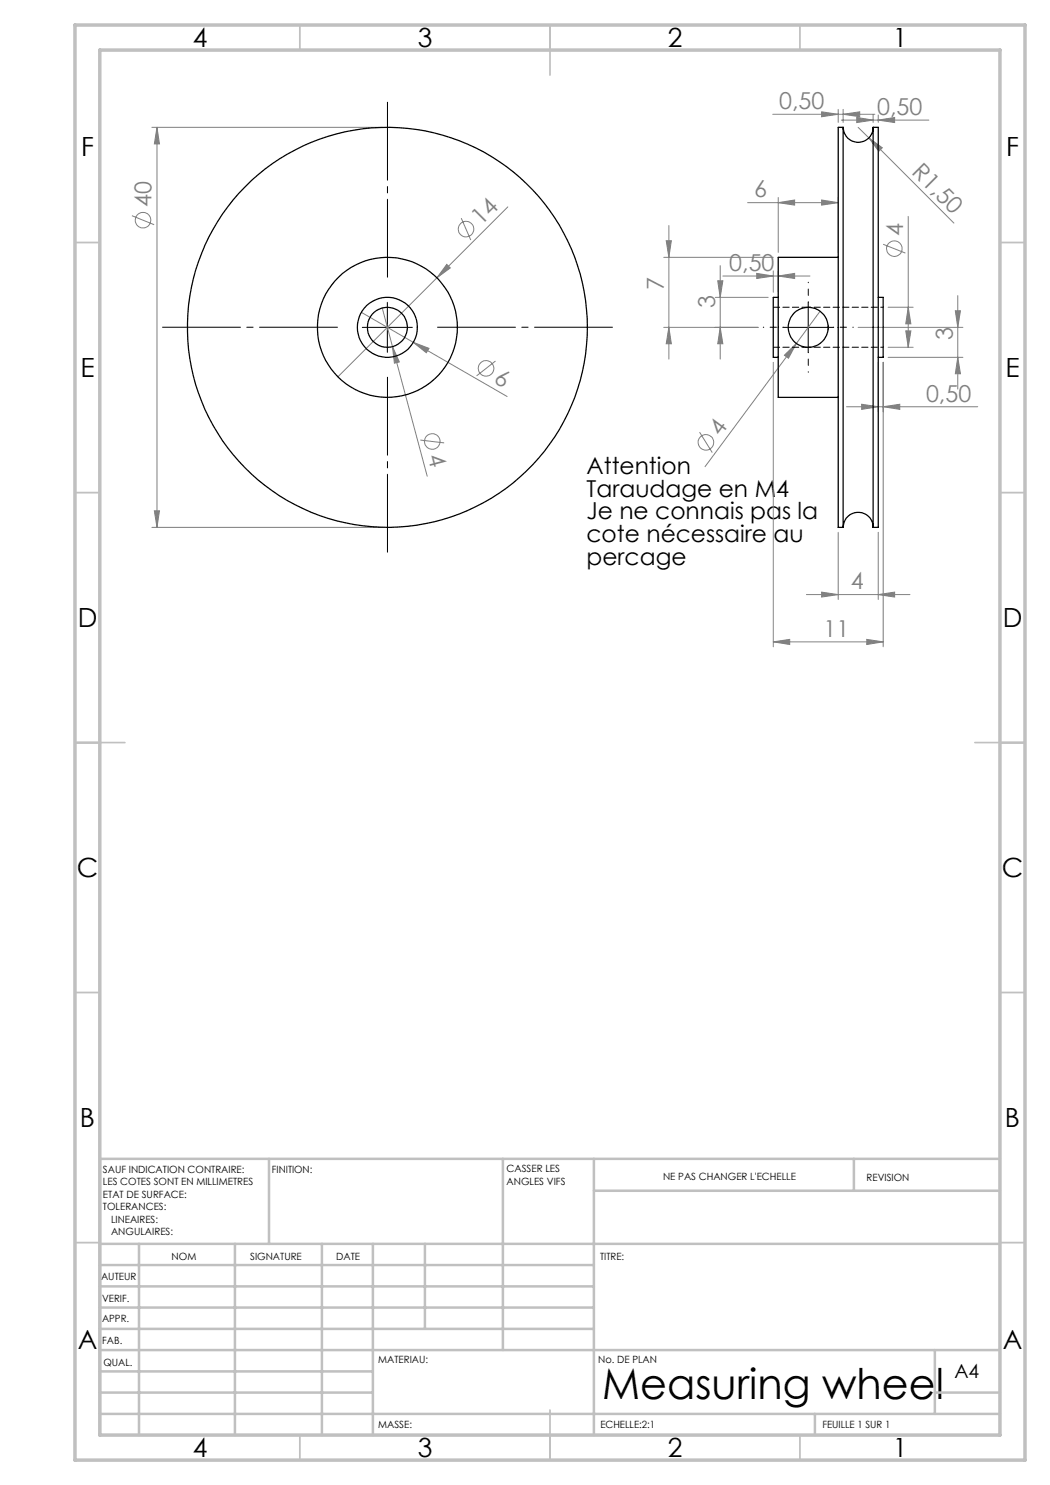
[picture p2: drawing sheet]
<svg xmlns="http://www.w3.org/2000/svg" width="210mm" height="297mm" viewBox="0 0 210 297" stroke-linecap="round" stroke-linejoin="round" font-family="sans-serif">
<g fill="none" stroke="#808080" stroke-width=".2">
<path d="M30.4 25.5h46.1M31.4 25.5l.5 3.3h-1zM31.4 25.5v80M154.6 22.9h20.4M155.6 39.5v11M164.3 22.4l3.3 .5-3.3 .5zM167.6 21.9v2.6M167.6 39.5v11M168.3 24h17.5M168.6 22.9l3.3-.5v1zM168.6 21.9v2.6M171.3 23.5l3.3 .5-3.3 .5z"/>
<path d="M171.6 25.5l2.2 2.1M173.8 27.6l2.7 2-.7 .7zM173.8 27.6l17 17M174.6 23v1.5M175.6 24l3.3-.5v1zM175.6 23v1.5M26.4 43.1l4.4 1.8M89.4 52.9l.7 .7-2.7 2zM92.3 43.6l1.9 4.4M101.6 41.4l-34 33.9M132.8 51.5h21.9M133.2 48.2h1.1l-.5 3.3z"/>
<path d="M133.8 45.1v26.7M143.1 59.5h10.5M143.5 56.2h1.1l-.6 3.3zM144 53.1v18.7M144.6 55.2h17.4M149.5 40.5h18.1M151.3 54.7l3.4 .5-3.4 .5zM154.7 54.2v4.3M155.6 55.2l3.3-.5v1zM155.6 40.5l3.3-.5v1zM155.6 54.2v4.3M164.3 40l3.3 .5-3.3 .5z"/>
<path d="M176.6 48.9l4.5 1.7M181.6 43.3v26.2M191.6 59.1v18.7M72.3 62.5l10.4 6M76.4 61.6l2.1 7.7M78.5 69.3l1.4 3.1-1 .2zM78.5 69.3l6.9 25.9M82.7 68.5l3.1 1.2-.5 .9zM82.7 68.5l18.7 10.8M99.1 72.2l-3.8 3M132.8 65.5h18.8M133.8 65.5l.5 3.3h-1.1z"/>
<path d="M144 65.5l.6 3.3h-1.1zM154.7 72.5v56.9M156.9 71l2.4-2.3-1.6 2.9zM159.3 68.7l-18.3 24.6M164 62.3l-4.7 6.4M171.6 65.5h21M175.6 72.5v9.9M176.6 72.5v56.9M177.6 71.5h15M177.6 61.5h5M177.6 69.5h5M181.2 66.2h1l-.6 3.3z"/>
<path d="M181.6 61.5l.6 3.3h-1zM191.1 62.2h1l-.5 3.3zM191.6 71.5l.5 3.3h-1zM84.1 88l4.7 .6M139.9 86.4l2.6 4.1M169.3 81.3h26.2M172.3 80.9l3.3 .4-3.3 .6zM176.6 81.3l3.4-.4v1zM30.4 105.5h46.1M30.9 102.2h1l-.5 3.3zM161.3 118.9h20.7M164.3 118.4l3.3 .5-3.3 .5z"/>
<path d="M167.6 106.5v13.4M175.6 118.9l3.3-.5v1zM175.6 106.5v13.4M154.7 128.4l3.2-.5v1zM154.7 128.4h21.9M173.4 127.9l3.2 .5-3.2 .5z"/>
<circle cx="28.6" cy="44" r="1.55"/>
<circle cx="93.2" cy="45.8" r="1.55"/>
<circle cx="178.9" cy="49.7" r="1.56"/>
<circle cx="97.2" cy="73.7" r="1.57"/>
<circle cx="86.5" cy="88.3" r="1.56"/>
<circle cx="141.2" cy="88.5" r="1.56"/>
</g>
<path d="M156.7 65.4h-4M161.7 60.4v-4M161.7 70.4v4M166.7 65.4h4" fill="none" stroke="#000" stroke-width=".2" stroke-dasharray="30.5 1.3 1.3 1.3" stroke-dashoffset="30.4"/>
<path d="M77.5 55.4v-35M67.5 65.4h-35M77.5 75.4v35M87.5 65.4h35" fill="none" stroke="#000" stroke-width=".2" stroke-dasharray="30.5 1.3 1.3 1.3" stroke-dashoffset="14.9"/>
<path d="M72.5 65.5h10M77.5 60.5v10M156.6 65.5h10.1M161.6 60.5v10" fill="none" stroke="#000" stroke-width=".2"/>
<g fill="none" stroke="#c0c0c0" stroke-width=".35">
<path d="M60 5v5M110 5v10M160 5v5M15 48.5h5M200 48.5h5M15 98.5h5M200 98.5h5M15 148.5h10M195 148.5h10M15 198.5h5M200 198.5h5M15 248.5h5"/>
<path d="M200 248.5h5M60 287v5M110 282v10M160 287v5"/>
</g>
<g fill="none" stroke="#c0c0c0" stroke-width=".5">
<path d="M53.8 231.8v17M100.6 231.8v38.2M118.8 231.8v55.2M118.8 238.2h81.2M170.8 231.8v6.4M200 231.8h-180v55.2M20 248.8h180M20 257.3h98.8M20 253h98.8M27.8 248.8v38.2M47 248.8v38.2M64.4 248.8v38.2"/>
<path d="M74.6 248.8v38.2M85 248.8v17M20 265.8h98.8M20 261.5h98.8M20 278.5h54.6M20 274.3h54.6M20 270h180M187 278.5h13M187 270v12.8M20 282.8h180M163 282.8v4.2"/>
</g>
<path d="M15 5h190v287h-190zM20 10h180v277h-180z" fill="none" stroke="#c0c0c0" stroke-width=".7"/>
<g fill="#808080">
<path d="M89.4 52.9l.7 .7-2.7 2z"/>
<path d="M156.9 71l2.4-2.3-1.6 2.9z"/>
<path d="M78.5 69.3l1.4 3.1-1 .2z"/>
<path d="M173.8 27.6l2.7 2-.7 .7z"/>
<path d="M82.7 68.5l3.1 1.2-.5 .9z"/>
<path d="M168.6 22.9l3.3-.5v1zM164.3 22.4l3.3 .5-3.3 .5zM175.6 24l3.3-.5v1zM171.3 23.5l3.3 .5-3.3 .5zM155.6 55.2l3.3-.5v1zM151.3 54.7l3.4 .5-3.4 .5zM164.3 40l3.3 .5-3.3 .5zM155.6 40.5l3.3-.5v1z"/>
<path d="M164.3 118.4l3.3 .5-3.3 .5zM175.6 118.9l3.3-.5v1zM172.3 80.9l3.3 .4-3.3 .6zM176.6 81.3l3.4-.4v1zM154.7 128.4l3.2-.5v1zM173.4 127.9l3.2 .5-3.2 .5z"/>
<path d="M191.6 71.5l.5 3.3h-1zM191.1 62.2h1l-.5 3.3z"/>
<path d="M31.4 25.5l.5 3.3h-1zM30.9 102.2h1l-.5 3.3zM133.2 48.2h1.1l-.5 3.3zM133.8 65.5l.5 3.3h-1.1zM143.5 56.2h1.1l-.6 3.3zM144 65.5l.6 3.3h-1.1zM181.6 61.5l.6 3.3h-1zM181.2 66.2h1l-.6 3.3z"/>
</g>
<g fill="none" stroke="#000" stroke-width=".25">
<path d="M168.6 25.5a3 3 0 0 0 3 3 3 3 0 0 0 3-3M168.6 25.5v80M168.6 25.5h-1v80h1M174.6 25.5h1v80h-1M174.6 25.5v80M155.6 59.5h-.9v12h.9M167.6 51.5h-12v28h12M175.6 59.5h1v12h-1M168.6 105.5a3 3 0 0 1 3-3 3 3 0 0 1 3 3"/>
<circle cx="77.5" cy="65.5" r="40"/>
<circle cx="77.5" cy="65.5" r="6"/>
<circle cx="77.5" cy="65.5" r="14"/>
<circle cx="77.5" cy="65.5" r="4"/>
<circle cx="161.6" cy="65.5" r="4"/>
</g>
<path d="M154.7 69.4h7M161.7 69.4h.1M161.7 61.4h-7M161.7 61.4h.1" fill="none" stroke="#000" stroke-width=".2" stroke-dasharray="1.3 .6"/>
<path d="M165.6 66v-.9" fill="none" stroke="#000" stroke-width=".2" stroke-dasharray="1.3 .6" stroke-dashoffset=".4"/>
<path d="M161.7 69.4h15M176.7 61.4h-15" fill="none" stroke="#000" stroke-width=".2" stroke-dasharray="1.3 .6" stroke-dashoffset=".8"/>
<text font-size="8.5" x="120.5" y="279.7">Measuring wheel</text>
<g font-size="5.3">
<text x="38.5" y="9.5">4</text>
<text x="83.5" y="9.5">3</text>
<text x="133.6" y="9.5">2</text>
<text x="178.6" y="9.5">1</text>
<text x="16.2" y="31.2">F</text>
<text x="201.2" y="31.2">F</text>
<text x="16.1" y="75.5">E</text>
<text x="201.1" y="75.5">E</text>
<text x="15.5" y="125.5">D</text>
<text x="200.5" y="125.5">D</text>
<text x="15.4" y="175.5">C</text>
<text x="200.4" y="175.5">C</text>
<text x="16" y="225.5">B</text>
<text x="201" y="225.5">B</text>
<text x="15.5" y="269.7">A</text>
<text x="200.5" y="269.7">A</text>
<text x="38.5" y="291.5">4</text>
<text x="83.5" y="291.5">3</text>
<text x="133.6" y="291.5">2</text>
<text x="178.6" y="291.5">1</text>
</g>
<g font-size="4.7" fill="#808080">
<text x="155.8" y="21.8">0,50</text>
<text x="175.4" y="23">0,50</text>
<text x="182.2" y="34.6" transform="rotate(45 182.2 34.6)">R1,50</text>
<text x="30.3" y="41.5" transform="rotate(-90 30.3 41.5)">40</text>
<text x="150.8" y="39.5">6</text>
<text x="96.2" y="45.2" transform="rotate(-45 96.2 45.2)">14</text>
<text x="180.6" y="47.1" transform="rotate(-90 180.6 47.1)">4</text>
<text x="132.8" y="58" transform="rotate(-90 132.8 58)">7</text>
<text x="145.9" y="54.2">0,50</text>
<text x="143.1" y="61.7" transform="rotate(-90 143.1 61.7)">3</text>
<text x="190.6" y="68" transform="rotate(-90 190.6 68)">3</text>
<text x="98.6" y="76.4" transform="rotate(30 98.6 76.4)">6</text>
<text x="185.2" y="80.3">0,50</text>
<text x="144.1" y="87.4" transform="rotate(-54 144.1 87.4)">4</text>
<text x="85.5" y="91.2" transform="rotate(75 85.5 91.2)">4</text>
<text x="170.2" y="117.9">4</text>
<text x="164.7" y="127.3">11</text>
</g>
<g font-size="4.7">
<text x="117.3" y="94.8">Attention</text>
<text x="117.3" y="99.3">Taraudage en M4</text>
<text x="117.3" y="103.9">Je ne connais pas la</text>
<text x="117.3" y="108.4">cote nécessaire au</text>
<text x="117.3" y="112.9">percage</text>
</g>
<text font-size="3.9" x="190.9" y="275.5">A4</text>
<g font-size="2">
<text x="20.6" y="234.6">SAUF INDICATION CONTRAIRE:</text>
<text x="20.6" y="237.1">LES COTES SONT EN MILLIMETRES</text>
<text x="20.6" y="239.6">ETAT DE SURFACE:</text>
<text x="54.4" y="234.6">FINITION:</text>
<text x="101.3" y="234.5">CASSER LES</text>
<text x="101.3" y="237">ANGLES VIFS</text>
<text x="132.6" y="236">NE PAS CHANGER L'ECHELLE</text>
<text x="173.3" y="236.2">REVISION</text>
<text x="20.6" y="242.1">TOLERANCES:</text>
<text x="22.2" y="244.6">LINEAIRES:</text>
<text x="22.2" y="247.1">ANGULAIRES:</text>
<text x="34.3" y="252">NOM</text>
<text x="50" y="251.9">SIGNATURE</text>
<text x="67.2" y="251.9">DATE</text>
<text x="120" y="251.9">TITRE:</text>
<text x="20.2" y="256.1">AUTEUR</text>
<text x="20.4" y="260.3">VERIF.</text>
<text x="20.4" y="264.4">APPR.</text>
<text x="20.5" y="268.8">FAB.</text>
<text x="20.7" y="273.1">QUAL.</text>
<text x="75.7" y="272.5">MATERIAU:</text>
<text x="119.6" y="272.5">No. DE PLAN</text>
<text x="75.6" y="285.5">MASSE:</text>
<text x="120.1" y="285.6">ECHELLE:2:1</text>
<text x="164.5" y="285.6">FEUILLE 1 SUR 1</text>
</g>
</svg>
